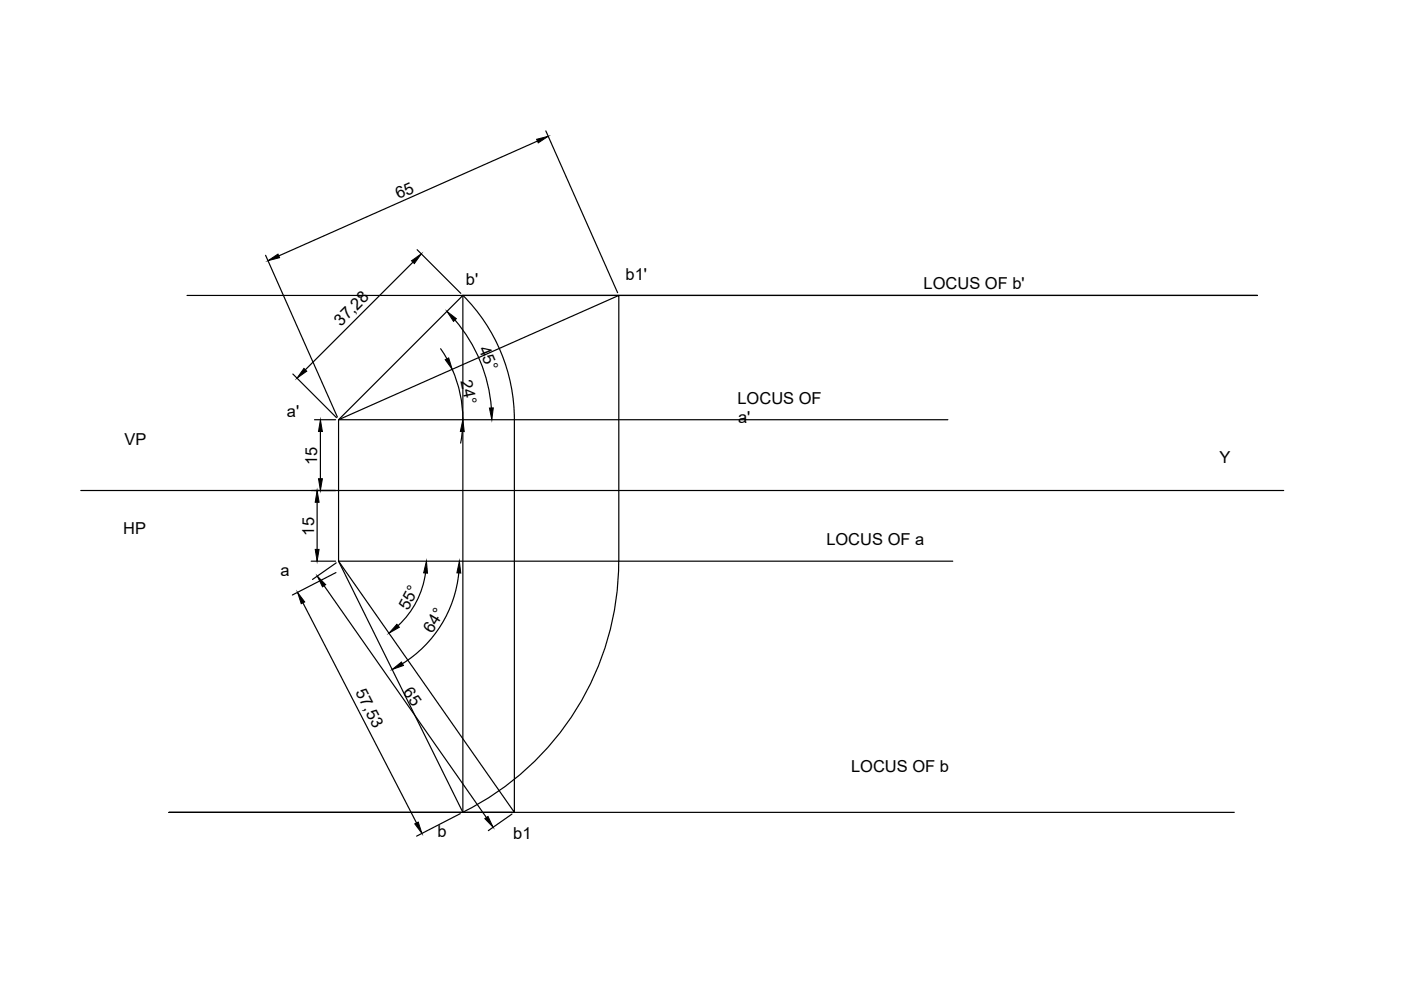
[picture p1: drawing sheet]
<svg xmlns="http://www.w3.org/2000/svg" width="297mm" height="210mm" viewBox="0 0 297 210" stroke-linecap="round" stroke-linejoin="round" font-family="sans-serif">
<!-- layer: 0 -->
<g fill="none" stroke="#000" stroke-width=".25">
<path d="M113.9 29.9l-54.8 24.4M115.7 27.8l15.2 34.3M56.3 54.1l15.2 34.3M87.6 55.6l-22.9 22.8M88.4 52.9l9.3 9.3M39.7 62.6h226.9h-168.5l-26.3 26.4 59.4-26.4v56.4a59.5 59.5 0 0 1-33.1 53.2M62.1 79.3l9.2 9.2M93.4 73.9l1.3 2.2M95.9 78.3a26.4 26.4 0 0 1 2.2 10.7M96.5 67.8a32.5 32.5 0 0 1 7.7 18.7M98.1 62.6a37.3 37.3 0 0 1 11 26.4v83.2l-37.3-53.2 26.3 53.2v-109.6M66.7 89h4.4"/>
<path d="M67.9 91.5v10M98 91.5l-.3 2.5M201 89h-129.2v30h130.2M17.1 104h255.1M66 119h5.1M67.2 106.5v10M71.3 119.3l-5 3.6M64.2 127.8l24.1 46.7M68.7 124.2l34.4 49.1M71.2 121.4l-9.2 4.8M90.2 121.5a18.6 18.6 0 0 1-5.8 11.2M97.3 121.5a25.6 25.6 0 0 1-12 19.2"/>
<path d="M97.6 172.5l-9.3 4.8M108.5 172.6l-5 3.5M109.1 172.2h-73.3h225.9"/>
</g>
<g fill="#000" stroke="#000" stroke-width=".21">
<path d="M113.8 29.5l2.4-.6-2.1 1.4zM56.8 55.3l2.1-1.4 .4 .7zM87.3 55.3l2-1.5-1.5 2.1zM64.4 78.1l.6 .6-2 1.5zM94.4 76.2l.7-.3 .8 2.4zM94.8 66l2 1.6-.7 .5zM67.9 89l.5 2.5h-.9zM98.1 89l.3 2.5h-.8zM103.8 86.5h.8l-.3 2.5zM66.8 116.5h.9l-.5 2.5zM67.2 104l.5 2.5h-.9zM67.5 101.5h.9l-.5 2.5z"/>
<path d="M63.1 125.6l1.5 2-.7 .4zM67.3 122.1l1.8 1.9-.7 .4zM84.1 132.4l.6 .6-2.2 1.2zM90.4 119l.2 2.5h-.8zM97.4 119l.3 2.5h-.8zM83.1 142l2-1.6 .4 .7zM87.9 174.7l.8-.4 .8 2.4zM102.8 173.6l.7-.5 1 2.3z"/>
</g>
<g font-size="3.5">
<text x="84.5" y="42.3" transform="rotate(-24 84.5 42.3)">65</text>
<text x="132.6" y="59.4">b1'</text>
<text x="98.8" y="60.5">b'</text>
<text x="195.8" y="61.2">LOCUS OF b'</text>
<text x="72.3" y="69.3" transform="rotate(-45 72.3 69.3)">37,28</text>
<text x="101.4" y="73.9" transform="rotate(67 101.4 73.9)">45°</text>
<text x="97.6" y="80.9" transform="rotate(78 97.6 80.9)">24°</text>
<text x="60.8" y="88.4">a'</text>
<text x="156.4" y="85.6">LOCUS OF</text>
<text x="156.5" y="89.8">a'</text>
<text x="26.4" y="94.3">VP</text>
<text x="67.3" y="98.6" transform="rotate(-90 67.3 98.6)">15</text>
<text x="258.5" y="98.1">Y</text>
<text x="26.1" y="113.1">HP</text>
<text x="66.6" y="113.6" transform="rotate(-90 66.6 113.6)">15</text>
<text x="175.2" y="115.6">LOCUS OF a</text>
<text x="59.4" y="122.2">a</text>
<text x="86.5" y="129.6" transform="rotate(-63 86.5 129.6)">55°</text>
<text x="91.6" y="134.4" transform="rotate(-58 91.6 134.4)">64°</text>
<text x="75.3" y="146.8" transform="rotate(63 75.3 146.8)">57,53</text>
<text x="85.4" y="146.8" transform="rotate(55 85.4 146.8)">65</text>
<text x="180.5" y="163.7">LOCUS OF b</text>
<text x="92.7" y="177.4">b</text>
<text x="108.8" y="177.8">b1</text>
</g>
</svg>
